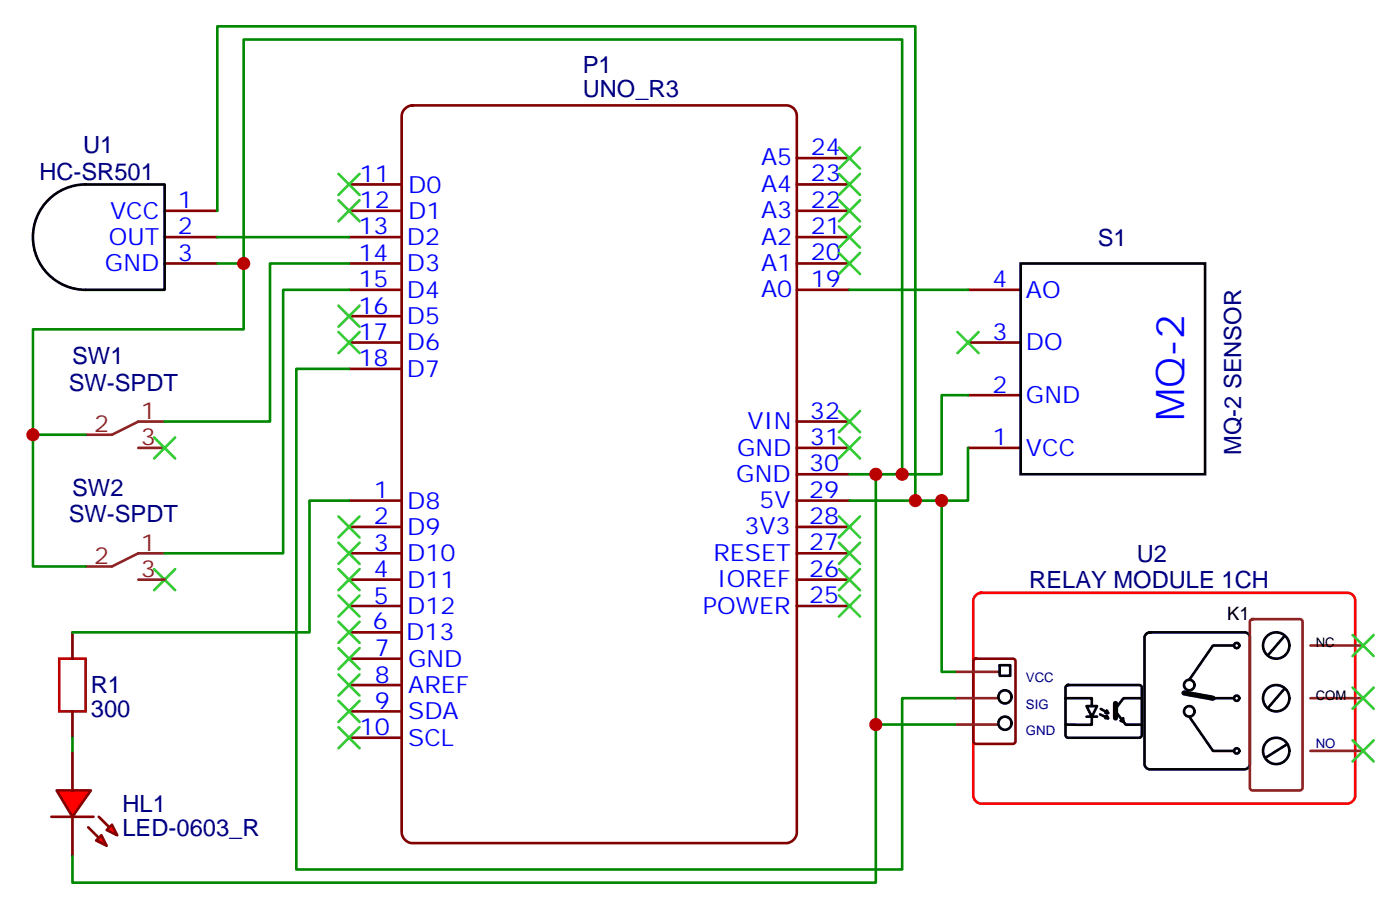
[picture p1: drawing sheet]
<svg xmlns="http://www.w3.org/2000/svg" width="188mm" height="122mm" viewBox="0 0 188 122" stroke-linecap="round" stroke-linejoin="round" font-family="sans-serif">
<path d="M54.1 14.7l.3-.3 .8-.3h50.1a1.41 1.41 0 0 1 1.4 1.4v96a1.51 1.51 0 0 1-1.4 1.4h-50.1a1.51 1.51 0 0 1-1.4-1.4v-96l.1-.4z" fill="none" stroke="#800000" stroke-width=".35"/>
<g fill="none" stroke="#870000" stroke-width=".35">
<path d="M22 28.2h7.1M22 31.8h7.1M22 35.3h7.1M46.7 24.7h7.1M46.7 28.2h7.1M46.7 31.8h7.1M46.7 35.3h7.1M46.7 38.8h7.1M106.7 24.7h7.1M106.7 28.2h7.1M106.7 31.8h7.1M106.7 35.3h7.1"/>
<path d="M106.7 38.8h7.1M106.7 21.2h7.1M129.6 38.8h7.1M46.7 42.3h7.1M46.7 45.9h7.1M46.7 49.4h7.1M106.7 60h7.1M106.7 56.4h7.1M129.6 45.9h7.1M129.6 60h7.1M129.6 52.9h7.1M46.7 67h7.1"/>
<path d="M46.7 70.6h7.1M46.7 74.1h7.1M46.7 77.6h7.1M106.7 67h7.1M106.7 70.6h7.1M106.7 74.1h7.1M106.7 77.6h7.1M106.7 63.5h7.1M46.7 81.1h7.1M46.7 84.7h7.1M46.7 88.2h7.1M46.7 91.7h7.1"/>
<path d="M46.7 95.2h7.1M46.7 98.8h7.1M106.7 81.1h7.1M130.4 88.4l.3-.2h5l.3 .2v10.8l-.2 .4h-5.1l-.3-.2z"/>
</g>
<g fill="none" stroke="#000" stroke-width=".35">
<path d="M6.8 26.4a7 7 0 0 1 4.7-1.7h10.5v14.1h-10.5a7.1 7.1 0 0 1-6.6-4.6 7.1 7.1 0 0 1 1.9-7.8zM136.7 35.3h24.7v28.2h-24.7zM133.9 89.1h1.4v1.4h-1.4zM142.7 93.5h3.5v1M142.8 91.9l.3-.2 9.7 .1 .1 .3v6.5l-.3 .2-9.7-.1-.2-.3zM145.5 94.5h1.4l-.7 1.5zM145.5 96h1.4M146.2 96v1h-3.5M147.3 95.6l1.1 .6-.2-.4M147.4 94.9l1 .6M148.1 95.5h.3M148.1 96.2h.3"/>
<path d="M148.2 95.1l.2 .4M149.5 95.4l1.3 1.6h2.1M150.4 96.2l.1 .5-.4-.2M152.9 93.5h-2.4l-1.1 1.4M153.5 84.9l.5-.2h12.7a.71 .71 0 0 1 .7 .7v16.9a.76 .76 0 0 1-.7 .7h-12.7a.76 .76 0 0 1-.7-.7v-16.9zM159.3 96l3.2 4.5h2.8M162.5 93.5h2.8M165.3 86.4h-2.8l-3.2 4.6M172 85.2l-2.1 2.5M172 92.3l-2.1 2.4M172.3 99.7l-2.8 1.7"/>
<circle cx="134.6" cy="96.8" r=".88"/>
<circle cx="134.6" cy="93.3" r=".88"/>
<circle cx="159.3" cy="91.7" r=".71"/>
<circle cx="159.3" cy="95.2" r=".71"/>
<circle cx="165.6" cy="86.4" r=".35"/>
<circle cx="165.6" cy="93.5" r=".35"/>
<circle cx="170.9" cy="86.4" r="1.76"/>
<circle cx="170.9" cy="93.5" r="1.76"/>
<circle cx="165.6" cy="100.5" r=".35"/>
<circle cx="170.9" cy="100.5" r="1.76"/>
</g>
<path d="M18.5 60h3.5M22 56.4h-3.5l-3.5 1.8h-3.5M127.9 93.5h5.6M127.9 90h6M127.9 97h5.6M167.4 83.1l.3-.2h6.4l.3 .2v22.4v.2l-.3 .1h-6.4h-.1l-.2-.3zM175.5 93.5h7.1M175.5 86.4h7.1M175.5 100.5h7.1" fill="none" stroke="#8c2424" stroke-width=".35"/>
<path d="M130.6 79.8l.2-.2 .6-.2h49a1.06 1.06 0 0 1 1.1 1v26.1a1.13 1.13 0 0 1-1.1 1.1h-49a1.13 1.13 0 0 1-1-1.1v-26.1z" fill="none" stroke="#f00" stroke-width=".35"/>
<path d="M149.4 94.2v1.9M158.6 92.8l3.9 .7" fill="none" stroke="#000" stroke-width=".71"/>
<g fill="#f00" stroke="#870000" stroke-width=".35">
<path d="M7.6 105.8h4.6l-2.5 3.6z"/>
<path d="M6.9 109.4h5.6z"/>
</g>
<g fill="#870000" stroke="#870000" stroke-width=".35">
<path d="M13.2 109.4l1.4 1.4z"/>
<path d="M11.8 110.8l1.4 1.4z"/>
</g>
<g fill="#f00" stroke="#870000" stroke-width=".35">
<path d="M14.3 111.1l.7-.7 .7 1.4z"/>
<path d="M12.9 112.5l.7-.7 .7 1.4z"/>
</g>
<path d="M9.7 84.7v3.5M9.7 95.2v3.6M9.7 100.5v5.3M9.7 109.4v5.3" fill="none" stroke="#870000" stroke-width=".35"/>
<path d="M7.9 88.2h3.6v7h-3.6z" fill="none" stroke="#a10000" stroke-width=".35"/>
<g fill="none" stroke="#3c3" stroke-width=".35">
<path d="M112.4 19.8l2.8 2.8M115.2 19.8l-2.8 2.8M45.3 23.3l2.9 2.8M45.3 26.8l2.9 2.8M48.2 23.3l-2.9 2.8M48.2 26.8l-2.9 2.8M112.4 23.3l2.8 2.8M112.4 26.8l2.8 2.8M112.4 30.3l2.8 2.9M112.4 33.9l2.8 2.8M115.2 26.8l-2.8 2.8M115.2 23.3l-2.8 2.8"/>
<path d="M115.2 30.3l-2.8 2.9M115.2 33.9l-2.8 2.8M20.6 58.6l2.9 2.8M23.5 58.6l-2.9 2.8M45.3 40.9l2.9 2.8M45.3 44.5l2.9 2.8M48.2 40.9l-2.9 2.8M48.2 44.5l-2.9 2.8M112.4 55l2.8 2.9M112.4 58.6l2.8 2.8M115.2 55l-2.8 2.9M115.2 58.6l-2.8 2.8"/>
<path d="M128.2 44.5l2.9 2.8M131.1 44.5l-2.9 2.8M20.6 76.2l2.9 2.8M23.5 76.2l-2.9 2.8M45.3 69.1l2.9 2.9M45.3 72.7l2.9 2.8M45.3 79.7l2.9 2.8M45.3 76.2l2.9 2.8M48.2 69.1l-2.9 2.9M48.2 72.7l-2.9 2.8M48.2 79.7l-2.9 2.8M48.2 76.2l-2.9 2.8"/>
<path d="M112.4 69.1l2.8 2.9M112.4 72.7l2.8 2.8M112.4 76.2l2.8 2.8M112.4 79.7l2.8 2.8M115.2 69.1l-2.8 2.9M115.2 72.7l-2.8 2.8M115.2 76.2l-2.8 2.8M115.2 79.7l-2.8 2.8M45.3 83.3l2.9 2.8M45.3 86.8l2.9 2.8M45.3 90.3l2.9 2.8M45.3 93.8l2.9 2.9"/>
<path d="M45.3 97.4l2.9 2.8M48.2 83.3l-2.9 2.8M48.2 86.8l-2.9 2.8M48.2 90.3l-2.9 2.8M48.2 93.8l-2.9 2.9M48.2 97.4l-2.9 2.8M181.2 85l2.8 2.8M181.2 92.1l2.8 2.8M181.2 99.1l2.8 2.9M184 85l-2.8 2.8M184 92.1l-2.8 2.8M184 99.1l-2.8 2.9"/>
</g>
<g fill="none" stroke="#008700" stroke-width=".35">
<path d="M29.1 28.2v-24.7h93.5v63.5M29.1 35.3h3.5v-30h88.2v58.2M29.1 31.8h17.6M32.6 35.3v8.8h-28.2v14.1h7.1M46.7 35.3h-10.5v21.1h-14.2M46.7 38.8h-8.8v35.3h-15.9M113.8 38.8h15.8M4.4 58.2v17.6h7.1M46.7 49.4h-7v67h81.1v-22.9h7.1M129.6 52.9h-3.5v10.6h-12.3M129.6 60v7h-15.8M46.7 67h-5.2v17.7h-31.8"/>
<path d="M117.3 63.5v33.5h10.6M126.1 67v23h1.8M9.7 98.8v1.7M117.3 97v21.2h-107.6v-3.5"/>
</g>
<path d="M18.5 77.6h3.5M22 74.1h-3.5l-3.5 1.7h-3.5" fill="none" stroke="#8c2424" stroke-width=".35"/>
<g fill="#c00">
<circle cx="122.6" cy="67" r=".88"/>
<circle cx="120.8" cy="63.5" r=".88"/>
<circle cx="32.6" cy="35.3" r=".88"/>
<circle cx="126.1" cy="67" r=".88"/>
<circle cx="117.3" cy="63.5" r=".88"/>
<circle cx="117.3" cy="97" r=".88"/>
<circle cx="4.4" cy="58.2" r=".88"/>
</g>
<text font-size="5.3" fill="#00f" x="158.6" y="56.4" transform="rotate(-90 158.6 56.4)">MQ-2</text>
<g font-size="3.2" fill="#000080">
<text x="78" y="9.8">P1</text>
<text x="78" y="13.1">UNO_R3</text>
<text x="11.1" y="20.5">U1</text>
<text x="5.3" y="24.1">HC-SR501</text>
<text x="147" y="32.9">S1</text>
<text x="9.2" y="52.3">SW-SPDT</text>
<text x="9.7" y="48.8">SW1</text>
<text x="166.2" y="60.9" transform="rotate(-90 166.2 60.9)">MQ-2 SENSOR</text>
<text x="9.2" y="69.9">SW-SPDT</text>
<text x="9.7" y="66.4">SW2</text>
<text x="152.2" y="75.2">U2</text>
<text x="137.8" y="78.7">RELAY MODULE 1CH</text>
<text x="12.2" y="92.9">R1</text>
<text x="12.2" y="96">300</text>
<text x="16.4" y="111.9">LED-0603_R</text>
<text x="16.4" y="108.7">HL1</text>
</g>
<g font-size="3.2" fill="#00f">
<text x="101.9" y="22.2">A5</text>
<text x="108.6" y="20.7">24</text>
<text x="14.7" y="29.3">VCC</text>
<text x="23.8" y="27.9">1</text>
<text x="48.2" y="24.4">11</text>
<text x="48.2" y="27.9">12</text>
<text x="54.7" y="25.8">D0</text>
<text x="54.7" y="29.3">D1</text>
<text x="101.9" y="29.2">A3</text>
<text x="101.9" y="25.7">A4</text>
<text x="108.6" y="27.8">22</text>
<text x="108.6" y="24.3">23</text>
<text x="14.6" y="32.8">OUT</text>
<text x="23.8" y="31.4">2</text>
<text x="23.8" y="34.9">3</text>
<text x="48" y="31.4">13</text>
<text x="48" y="34.9">14</text>
<text x="54.5" y="32.8">D2</text>
<text x="101.9" y="32.7">A2</text>
<text x="108.6" y="34.9">20</text>
<text x="108.6" y="31.3">21</text>
<text x="14.1" y="36.3">GND</text>
<text x="48" y="38.5">15</text>
<text x="48" y="42">16</text>
<text x="54.5" y="36.3">D3</text>
<text x="54.5" y="39.9">D4</text>
<text x="101.9" y="39.8">A0</text>
<text x="101.9" y="36.3">A1</text>
<text x="108.6" y="38.4">19</text>
<text x="132.9" y="38.5">4</text>
<text x="137.4" y="39.9">AO</text>
<text x="48" y="45.5">17</text>
<text x="54.5" y="43.4">D5</text>
<text x="54.5" y="46.9">D6</text>
<text x="132.9" y="45.5">3</text>
<text x="137.4" y="46.9">DO</text>
<text x="48" y="49">18</text>
<text x="54.5" y="50.4">D7</text>
<text x="132.9" y="52.6">2</text>
<text x="137.4" y="54">GND</text>
<text x="100.1" y="57.5">VIN</text>
<text x="108.5" y="59.6">31</text>
<text x="108.5" y="56.1">32</text>
<text x="132.9" y="59.6">1</text>
<text x="98.6" y="64.5">GND</text>
<text x="98.7" y="61">GND</text>
<text x="108.4" y="63.1">30</text>
<text x="137.4" y="61">VCC</text>
<text x="50.1" y="66.7">1</text>
<text x="50.1" y="70.2">2</text>
<text x="54.5" y="68.1">D8</text>
<text x="54.5" y="71.6">D9</text>
<text x="99.7" y="71.6">3V3</text>
<text x="101.7" y="68">5V</text>
<text x="108.4" y="70.2">28</text>
<text x="108.4" y="66.6">29</text>
<text x="50.1" y="73.7">3</text>
<text x="50.1" y="77.3">4</text>
<text x="54.5" y="75.1">D10</text>
<text x="95.6" y="75.1">RESET</text>
<text x="108.4" y="77.2">26</text>
<text x="108.4" y="73.7">27</text>
<text x="50.1" y="80.8">5</text>
<text x="54.5" y="78.7">D11</text>
<text x="54.6" y="82.3">D12</text>
<text x="94.1" y="82.1">POWER</text>
<text x="96" y="78.6">IOREF</text>
<text x="108.4" y="80.7">25</text>
<text x="49.9" y="84.3">6</text>
<text x="50.2" y="87.9">7</text>
<text x="54.4" y="85.7">D13</text>
<text x="54.7" y="89.3">GND</text>
<text x="50.2" y="91.4">8</text>
<text x="50.2" y="94.9">9</text>
<text x="54.7" y="92.8">AREF</text>
<text x="48.2" y="98.4">10</text>
<text x="54.7" y="96.3">SDA</text>
<text x="54.7" y="99.9">SCL</text>
</g>
<g font-size="3.2" fill="#8d2323">
<text x="12.6" y="57.9">2</text>
<text x="18.9" y="56.1">1</text>
<text x="18.9" y="59.6">3</text>
<text x="12.6" y="75.5">2</text>
<text x="18.9" y="73.7">1</text>
<text x="18.9" y="77.3">3</text>
</g>
<text font-size="2.5" x="164.4" y="83.1">K1</text>
<g font-size="1.8">
<text x="176.2" y="86.6">NC</text>
<text x="176.2" y="93.7">COM</text>
</g>
<g font-size="1.8" fill="#000080">
<text x="137.4" y="91.4">VCC</text>
<text x="137.4" y="94.9">SIG</text>
<text x="137.4" y="98.4">GND</text>
<text x="176.2" y="100.2">NO</text>
</g>
</svg>
